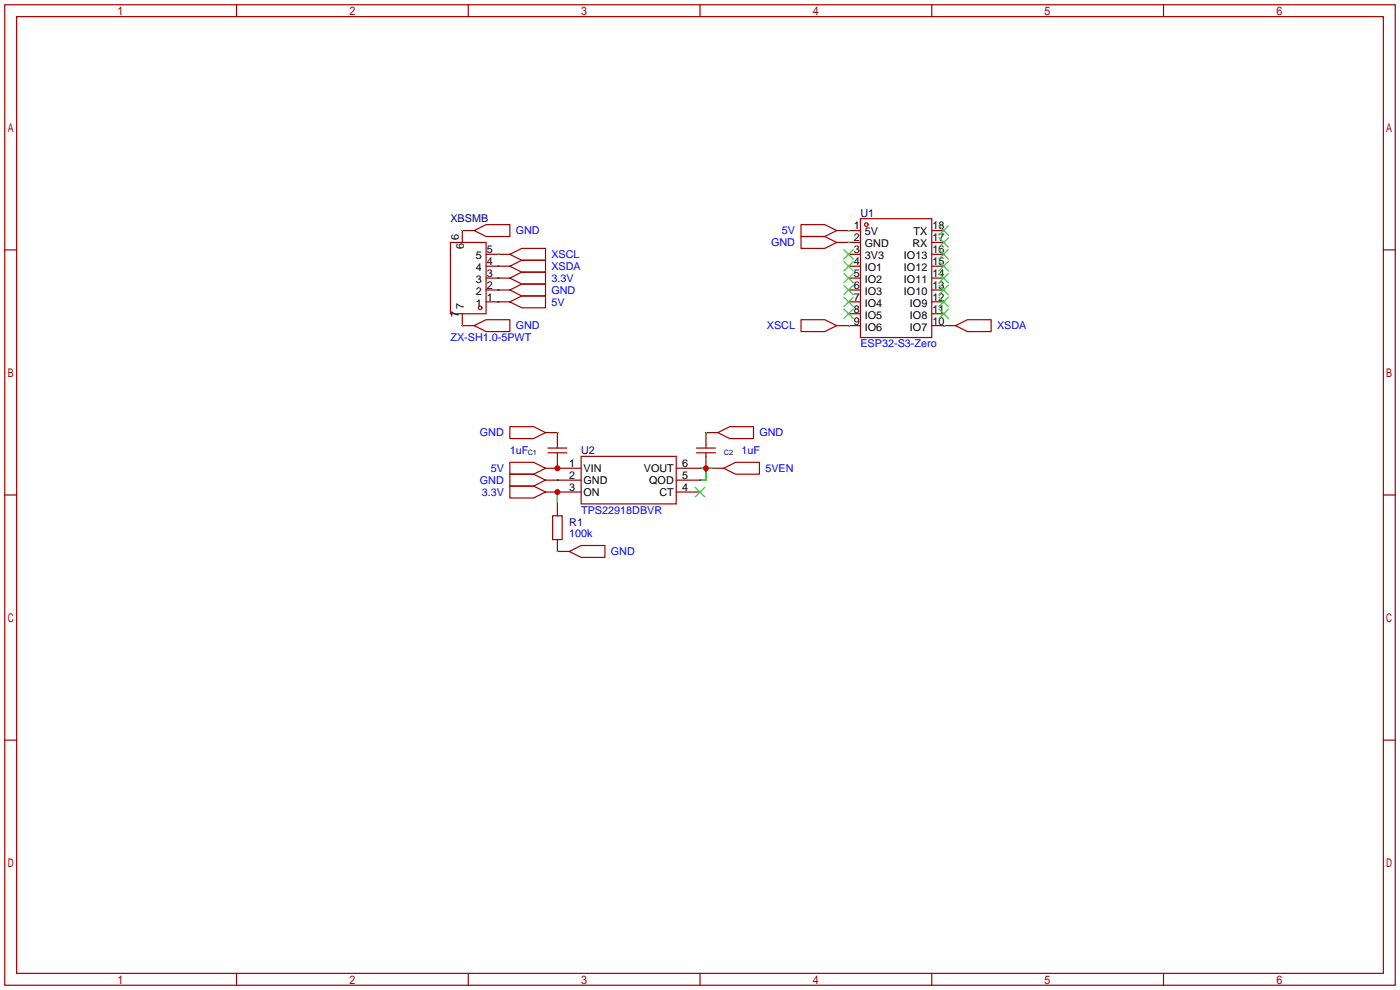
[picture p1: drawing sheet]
<svg xmlns="http://www.w3.org/2000/svg" width="299mm" height="212mm" viewBox="0 0 299 212" stroke-linecap="round" stroke-linejoin="round" font-family="sans-serif">
<g fill="none" stroke="#a10000" stroke-width=".25">
<path d="M1 1h297.2v209.6h-297.2zM3.6 3.6h292.1v204.4h-292.1zM50.5 1v2.6M100.1 1v2.6M149.6 1v2.6M199.1 1v2.6M248.7 1v2.6M1 53.4h2.6M96.3 51.8h7.6v15.3h-7.6zM101.3 49.3l2.6-1.3h5.1v2.5h-5.1zM101.3 49.3h-2.5v2.5M103.9 54.4h5.1"/>
<path d="M103.9 56.9h5.1M103.9 59.4h5.1M109 54.4l2.5-1.3h5.1v2.5h-5.1zM109 56.9l2.5-1.3h5.1v2.6h-5.1zM109 59.4l2.5-1.2h5.1v2.5h-5.1zM171.2 50.5h5.1l2.5 1.3-2.5 1.3h-5.1zM171.2 48h5.1l2.5 1.3-2.5 1.2h-5.1zM178.8 49.3h5.1M178.8 51.8h5.1M181.4 54.4h2.5M181.4 56.9h2.5M181.4 59.4h2.5"/>
<path d="M183.9 46.7h15.2v25.4h-15.2zM199.1 49.3h2.6M199.1 54.4h2.6M199.1 56.9h2.6M199.1 59.4h2.6M199.1 51.8h2.6M295.7 53.4h2.5M98.8 67.1v2.5h2.5M101.3 69.6l2.6-1.3h5.1v2.6h-5.1zM103.9 64.5h5.1M103.9 62h5.1M109 64.5l2.5-1.3h5.1v2.6h-5.1z"/>
<path d="M109 62l2.5-1.3h5.1v2.5h-5.1zM171.2 68.3h5.1l2.5 1.3-2.5 1.3h-5.1zM178.8 69.6h5.1M181.4 64.5h2.5M181.4 62h2.5M181.4 67.1h2.5M199.1 69.6h5.1M199.1 64.5h2.6M199.1 62h2.6M199.1 67.1h2.6M204.2 69.6l2.6-1.3h5v2.6h-5zM109 98.8h5l2.6 1.3-2.6 1.2h-5z"/>
<path d="M109 91.2h5l2.6 1.3-2.6 1.2h-5zM116.6 92.5h2.5v3.3M117.1 96.8h4.1M117.1 95.8h4.1M119.1 96.8v3.3M124.2 97.5h20.3v10.2h-20.3zM148.8 96.8h4.1M148.8 95.8h4.1M150.9 96.8v3.3M153.4 92.5l2.6-1.3h5v2.5h-5zM153.4 92.5h-2.5v3.3M1 105.8h2.6"/>
<path d="M109 103.9h5l2.6 1.3-2.6 1.2h-5zM109 101.3h5l2.6 1.3-2.6 1.3h-5zM116.6 105.2h7.6M116.6 100.1h7.6M116.6 102.6h7.6M118.1 110.2h2v5.1h-2zM119.1 107.7v2.5M119.1 115.3v2.6h2.6M121.7 117.9l2.5-1.3h5.1v2.5h-5.1zM144.5 105.2h5.1M144.5 100.1h5.1M144.5 102.6h5.1"/>
<path d="M152.1 100.1h2.6M154.7 100.1l2.5-1.3h5.1v2.5h-5.1zM295.7 105.8h2.5M1 158.2h2.6M295.7 158.2h2.5M50.5 208v2.6M100.1 208v2.6M149.6 208v2.6M199.1 208v2.6M248.7 208v2.6"/>
<circle cx="185.2" cy="48" r=".38"/>
<circle cx="102.6" cy="65.8" r=".38"/>
</g>
<g fill="none" stroke="#008700" stroke-width=".25">
<path d="M98.8 49.3h.1M106.4 56.9h.1M106.4 54.4h.1M106.4 59.4h.1M181.4 51.8h.1M181.4 49.3h.1M98.8 69.6h.1M106.4 62h.1M106.4 64.5h.1M181.4 69.6h.1M201.7 69.6h.1M119.1 92.5h.1"/>
<path d="M150.9 92.5h.1M119.1 100.1h.1M119.1 117.9h.1M119.1 102.6h.1M119.1 105.2v2.5M149.6 100.1h2.5M150.9 100.1v2.5h-1.3"/>
</g>
<g fill="none" stroke="#3c3" stroke-width=".25">
<path d="M180.3 53.3l2.1 2.1M180.3 55.9l2.1 2M180.3 58.4l2.1 2.1M182.4 53.3l-2.1 2.1M182.4 55.9l-2.1 2M182.4 58.4l-2.1 2.1M200.7 58.4l2 2.1M200.7 55.9l2 2M200.7 53.3l2 2.1M200.7 50.8l2 2M200.7 48.3l2 2M202.7 58.4l-2 2.1"/>
<path d="M202.7 55.9l-2 2M202.7 53.3l-2 2.1M202.7 50.8l-2 2M202.7 48.3l-2 2M180.3 61l2.1 2M180.3 63.5l2.1 2M180.3 66l2.1 2.1M182.4 61l-2.1 2M182.4 63.5l-2.1 2M182.4 66l-2.1 2.1M200.7 66l2 2.1M200.7 63.5l2 2"/>
<path d="M200.7 61l2 2M202.7 66l-2 2.1M202.7 63.5l-2 2M202.7 61l-2 2M148.6 104.1l2 2.1M150.6 104.1l-2 2.1"/>
</g>
<g fill="#c00">
<circle cx="150.9" cy="100.1" r=".63"/>
<circle cx="119.1" cy="105.2" r=".63"/>
<circle cx="119.1" cy="100.1" r=".63"/>
</g>
<g font-size="2.3" fill="#000080">
<text x="96.3" y="47.5">XBSMB</text>
<text x="183.9" y="46.3">U1</text>
<text x="124.2" y="97.1">U2</text>
<text x="121.7" y="112.3">R1</text>
</g>
<g font-size="2.3">
<text x="98.1" y="51.3" transform="rotate(-90 98.1 51.3)">6</text>
<text x="99.1" y="53.1" transform="rotate(-90 99.1 53.1)">6</text>
<text x="182.5" y="49">1</text>
<text x="182.5" y="51.6">2</text>
<text x="184.8" y="50.3">5V</text>
<text x="184.8" y="52.9">GND</text>
<text x="195" y="52.9">RX</text>
<text x="195.2" y="50.3">TX</text>
<text x="199.3" y="51.6">17</text>
<text x="199.3" y="49">18</text>
<text x="101.7" y="57.9">4</text>
<text x="101.7" y="55.4">5</text>
<text x="104" y="59.2">3</text>
<text x="104" y="56.7">4</text>
<text x="104" y="54.1">5</text>
<text x="182.5" y="54.1">3</text>
<text x="182.5" y="56.7">4</text>
<text x="182.5" y="59.2">5</text>
<text x="184.8" y="55.4">3V3</text>
<text x="184.8" y="57.9">IO1</text>
<text x="193.2" y="57.9">IO12</text>
<text x="193.2" y="55.4">IO13</text>
<text x="199.3" y="59.2">14</text>
<text x="199.3" y="56.7">15</text>
<text x="199.3" y="54.1">16</text>
<text x="101.7" y="65.6">1</text>
<text x="101.7" y="63">2</text>
<text x="101.7" y="60.5">3</text>
<text x="104" y="64.3">1</text>
<text x="104" y="61.7">2</text>
<text x="182.5" y="61.7">6</text>
<text x="182.5" y="64.3">7</text>
<text x="184.8" y="60.5">IO2</text>
<text x="184.8" y="63">IO3</text>
<text x="184.8" y="65.6">IO4</text>
<text x="193.2" y="63">IO10</text>
<text x="193.2" y="60.5">IO11</text>
<text x="194.5" y="65.6">IO9</text>
<text x="199.3" y="64.3">12</text>
<text x="199.3" y="61.7">13</text>
<text x="98.1" y="67.9" transform="rotate(-90 98.1 67.9)">7</text>
<text x="99.1" y="66.1" transform="rotate(-90 99.1 66.1)">7</text>
<text x="182.5" y="66.8">8</text>
<text x="182.5" y="69.4">9</text>
<text x="184.8" y="68.1">IO5</text>
<text x="184.8" y="70.6">IO6</text>
<text x="194.5" y="70.6">IO7</text>
<text x="194.5" y="68.1">IO8</text>
<text x="199.3" y="69.4">10</text>
<text x="199.3" y="66.8">11</text>
<text x="121.7" y="99.8">1</text>
<text x="124.7" y="100.9">VIN</text>
<text x="137.6" y="100.9">VOUT</text>
<text x="145.8" y="99.8">6</text>
<text x="121.7" y="102.4">2</text>
<text x="121.7" y="104.9">3</text>
<text x="124.7" y="103.4">GND</text>
<text x="124.7" y="105.9">ON</text>
<text x="138.8" y="103.4">QOD</text>
<text x="140.9" y="105.9">CT</text>
<text x="145.8" y="104.9">4</text>
<text x="145.8" y="102.4">5</text>
</g>
<g font-size="2.3" fill="#00f">
<text x="110.2" y="50.1">GND</text>
<text x="164.8" y="52.6">GND</text>
<text x="167.1" y="50.1">5V</text>
<text x="117.9" y="55.2">XSCL</text>
<text x="117.9" y="57.7">XSDA</text>
<text x="117.9" y="65.3">5V</text>
<text x="117.9" y="62.8">GND</text>
<text x="117.9" y="60.2">3.3V</text>
<text x="110.2" y="70.4">GND</text>
<text x="163.9" y="70.4">XSCL</text>
<text x="213.1" y="70.4">XSDA</text>
<text x="96.3" y="72.9">ZX-SH1.0-5PWT</text>
<text x="183.9" y="74.2">ESP32-S3-Zero</text>
<text x="102.6" y="93.3">GND</text>
<text x="162.3" y="93.3">GND</text>
<text x="104.9" y="100.9">5V</text>
<text x="109" y="97.1">1uF</text>
<text x="158.5" y="97.1">1uF</text>
<text x="163.6" y="100.9">5VEN</text>
<text x="102.6" y="103.4">GND</text>
<text x="102.9" y="106">3.3V</text>
<text x="124.2" y="109.8">TPS22918DBVR</text>
<text x="121.7" y="114.9">100k</text>
<text x="130.6" y="118.7">GND</text>
</g>
<g font-size="1.6" fill="#000080">
<text x="112.8" y="97.2">C1</text>
<text x="154.7" y="97.2">C2</text>
</g>
</svg>
